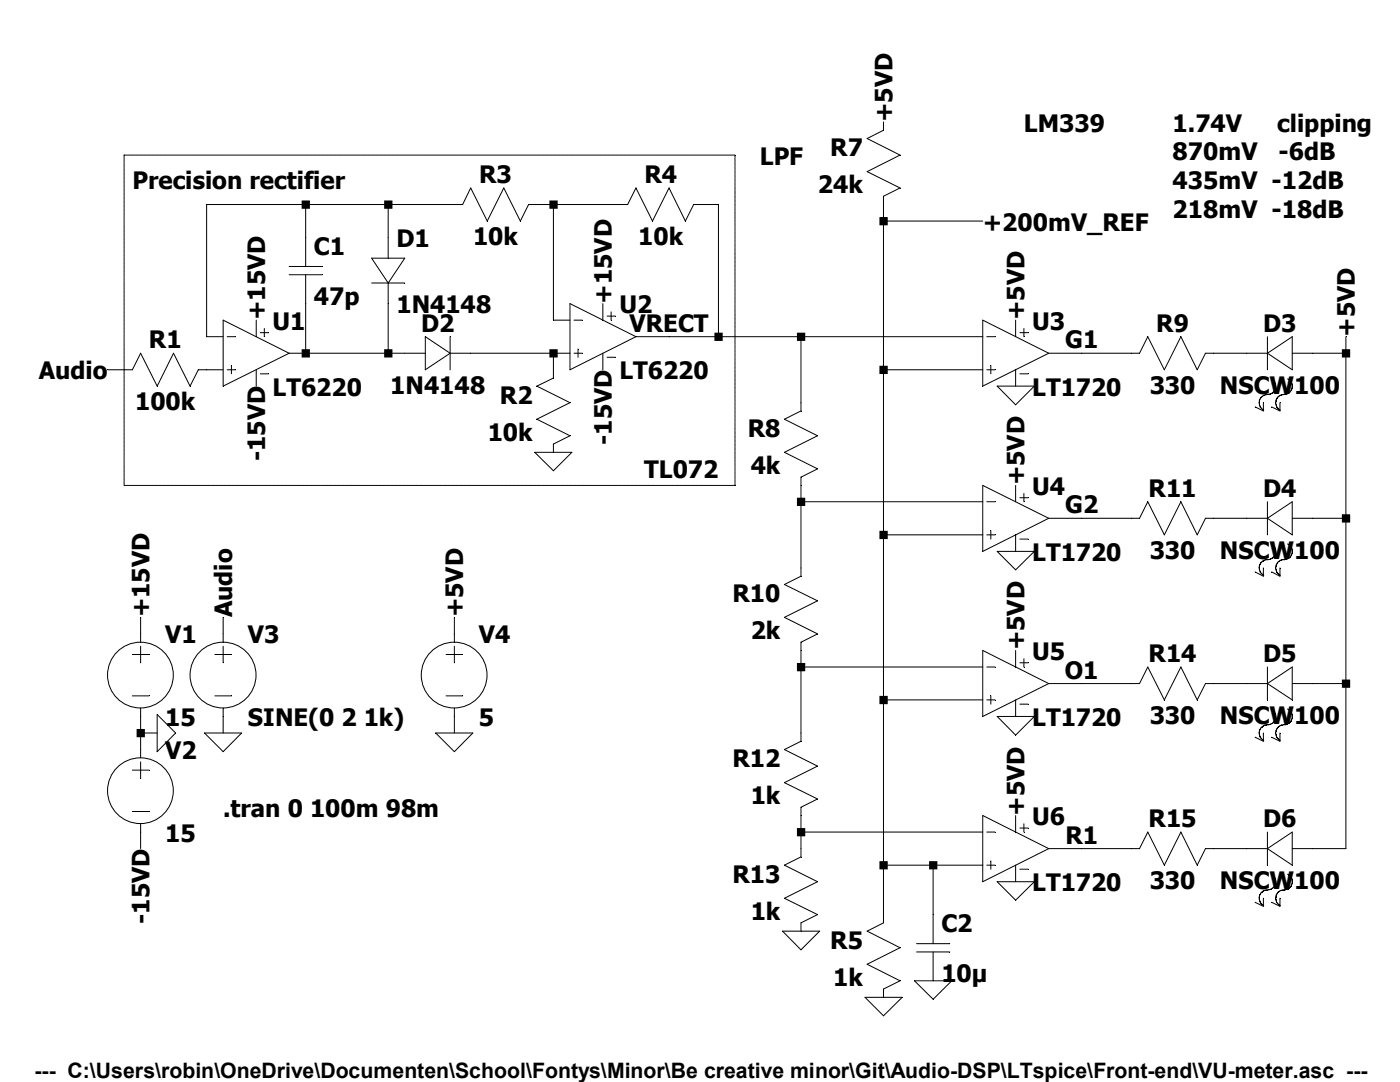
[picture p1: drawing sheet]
<svg xmlns="http://www.w3.org/2000/svg" width="279mm" height="216mm" viewBox="0 0 279 216" stroke-linecap="round" stroke-linejoin="round" font-family="sans-serif">
<g fill="none" stroke="#000" stroke-width=".2">
<path d="M24.8 30.9h121.9v66h-121.9zM176.3 24.3v1.7l-3.2 1.6 6.5 3.3-6.5 3.3 6.5 3.3-3.3 1.7v144.9l-3.2 1.7 6.5 3.3-6.5 3.3 6.5 3.3-3.3 1.7v1.6M57.7 53.2h6.6M57.7 54.8h6.6M61 40.8v12.4M61 54.8v15.7M74.2 56.5h6.6M74.2 51.5h6.6l-3.3 5zM77.5 40.8v10.7M77.5 56.5v14M110.4 40.8v23.1h3.3M176.3 44.1h19.8"/>
<path d="M21.5 73.8h4.9l1.7-3.3 3.3 6.5 3.2-6.5 3.3 6.5 1.7-3.2h4.9M44.5 63.9l13.2 6.6-13.2 6.5zM44.5 67.2h-3.3v-26.4h51.1l1.6-3.3 3.3 6.6 3.3-6.6 3.3 6.6 1.7-3.3h19.8l1.6-3.3 3.3 6.6 3.3-6.6 3.3 6.6 1.6-3.3h5v26.4M45.3 67.2h1.7M45.3 73.8h1.7M46.2 72.9v1.7M51.1 63.9v3.3M51.1 73.8v3.2M51.9 66.4h1.7M51.9 74.6h1.7M52.7 65.5v1.7M57.7 70.5h27.2"/>
<path d="M84.9 67.2l4.9 3.3-4.9 3.3zM89.8 70.5h23.9M89.8 67.2v6.6M110.4 70.5v4.9l-3.3 1.6 6.6 3.3-6.6 3.4 6.6 3.3-3.3 1.6v1.7M113.7 60.6l13.2 6.6-13.2 6.6zM114.6 63.9h1.6M114.6 70.5h1.6M115.4 69.6v1.7M120.3 60.6v3.3M120.3 70.5v3.3M121.2 63.1h1.6M121.2 71.3h1.6"/>
<path d="M122 62.2v1.7M126.9 67.2h69.2M159.9 67.2v14.8l-3.4 1.7 6.7 3.3-6.7 3.3 6.7 3.3-3.3 1.6v19.8l-3.4 1.6 6.7 3.3-6.7 3.3 6.7 3.3-3.3 1.6v19.8l-3.4 1.7 6.7 3.3-6.7 3.3 6.7 3.2-3.3 1.7v9.9l-3.4 1.6 6.7 3.3-6.7 3.3 6.7 3.3-3.3 1.6v1.7M176.3 73.8h19.8M196.1 63.9l13.2 6.6-13.2 6.5zM196.9 67.2h1.7M196.9 73.8h1.7M197.7 72.9v1.7M199 77h7.4l-3.7 3.8zM202.7 63.9v3.3M202.7 73.8v3.2M203.5 66.4h1.7"/>
<path d="M203.5 74.6h1.7M204.3 65.5v1.7M209.3 70.5h18.1l1.7-3.3 3.3 6.6 3.3-6.6 3.2 6.6 1.7-3.3h12.3M252.9 67.2v6.6M252.9 70.5l5-3.3v6.6zM253.7 75.6a1.67 1.67 0 0 1 0 2.9l-.5 .2a1.67 1.67 0 0 0-1.9 2l.2 .5 .7 .6M257 75.6a1.65 1.65 0 0 1 0 2.9l-.5 .2a1.67 1.67 0 0 0-1.9 2l.2 .5 .7 .6M257.9 70.5h10.7M268.6 67.2v102.1h-10.7M106.7 90.3h7.4l-3.7 3.6zM196.1 96.9l13.2 6.5-13.2 6.6zM202.7 96.9v3.2"/>
<path d="M203.5 99.3h1.7M204.3 98.5v1.6M252.1 80.3v1.7l-1.6-.8M255.4 80.3v1.7l-1.6-.8M159.9 100.1h36.2M176.3 106.7h19.8M196.9 100.1h1.7M196.9 106.7h1.7M197.7 105.9v1.7M199 110h7.4l-3.7 3.7zM202.7 106.7v3.3M203.5 107.6h1.7"/>
<path d="M209.3 103.4h18.1l1.7-3.3 3.3 6.6 3.3-6.6 3.2 6.6 1.7-3.3h12.3M252.1 113.3v1.7l-1.6-.9M252.9 100.1v6.6M252.9 103.4l5-3.3v6.6zM253.7 108.5l.4 .4a1.6 1.6 0 0 1 .2 2l-.3 .4a2.15 2.15 0 0 1-1.6 .5h-.1a1.74 1.74 0 0 0-1 1.8l.3 .7 .6 .5M255.4 113.3v1.7l-1.6-.9M257 108.5l.4 .4a1.6 1.6 0 0 1 .2 2l-.3 .4a1.77 1.77 0 0 1-1.5 .4 1.67 1.67 0 0 0-1.2 1.8l.3 .8 .6 .5M257.9 103.4h10.7M26.4 130.6h3.3M26.4 138.9h3.3M28.1 123.2v4.9M28.1 128.9v3.3"/>
<path d="M42.9 130.6h3.3M42.9 138.9h3.3M44.5 123.2v4.9M44.5 128.9v3.3M89 130.6h3.3M89 138.9h3.3M90.7 123.2v4.9M90.7 128.9v3.3M159.9 133.1h36.2M176.3 139.7h19.8M196.1 129.8l13.2 6.6-13.2 6.6zM196.9 133.1h1.7"/>
<path d="M196.9 139.7h1.7M197.7 138.9v1.6M202.7 129.8v3.3M202.7 139.7v3.3M203.5 132.2h1.7M204.3 131.4v1.7M209.3 136.4h18.1l1.7-3.3 3.3 6.6 3.3-6.6 3.2 6.6 1.7-3.3h12.3M252.9 133.1v6.6M252.9 136.4l5-3.3v6.6zM257.9 136.4h10.7M26.4 153.7h3.3M28.1 141.3v9.9"/>
<path d="M28.1 152v3.3M28.1 146.3h3.3M31.4 142.6l3.7 3.7-3.7 3.7zM40.8 146.3h7.4l-3.7 3.7zM44.5 141.3v5M87 146.3h7.4l-3.7 3.7zM90.7 141.3v5M199 143h7.4l-3.7 3.7zM203.5 140.5h1.7M252.1 146.3v1.6l-1.6-.8M253.7 141.5l.5 .4a1.54 1.54 0 0 1 .1 2.1 2.16 2.16 0 0 1-1.9 .7 1.67 1.67 0 0 0-1.1 1.5 1.67 1.67 0 0 0 .9 1.5M255.4 146.3v1.6l-1.6-.8"/>
<path d="M257 141.5l.5 .4a1.54 1.54 0 0 1 .1 2.1 2.16 2.16 0 0 1-1.9 .7 1.65 1.65 0 0 0-1.1 1.5 1.65 1.65 0 0 0 .9 1.5M26.4 161.9h3.3M28.1 164.4v4.9M159.9 166h36.2M176.3 172.6h19.8M186.2 172.6v15.7M196.1 162.7l13.2 6.6-13.2 6.6zM196.9 166h1.7M196.9 172.6h1.7M197.7 171.8v1.6M199 175.9h7.4l-3.7 3.7zM202.7 162.7v3.3"/>
<path d="M202.7 172.6v3.3M203.5 165.2h1.7M203.5 173.4h1.7M204.3 164.4v1.6M209.3 169.3h18.1l1.7-3.3 3.3 6.6 3.3-6.6 3.2 6.6 1.7-3.3h12.3M252.1 179.2v1.6l-1.6-.8M252.9 166v6.6M252.9 169.3l5-3.3v6.6zM253.7 174.5a1.67 1.67 0 0 1 0 2.9l-.5 .1a1.67 1.67 0 0 0-1.9 2l.3 .7 .6 .5M255.4 179.2v1.6l-1.6-.8M257 174.5a1.65 1.65 0 0 1 0 2.9l-.5 .1a1.7 1.7 0 0 0-1.9 1.9l.3 .8 .6 .5M156.2 185.8h7.4l-3.7 3.7z"/>
<path d="M172.6 199h7.4l-3.7 3.7zM182.5 195.7h7.4l-3.7 3.7zM182.9 188.3h6.6M182.9 189.9h6.6M186.2 189.9v5.8"/>
<circle cx="28" cy="134.7" r="6.6"/>
<circle cx="44.5" cy="134.7" r="6.6"/>
<circle cx="90.6" cy="134.7" r="6.6"/>
<circle cx="28" cy="157.8" r="6.6"/>
</g>
<g fill="#000">
<path d="M185.4 171.8h1.7v1.7h-1.7zM267.8 69.7h1.7v1.6h-1.7zM267.8 102.6h1.7v1.7h-1.7zM267.8 135.6h1.7v1.6h-1.7z" fill-rule="evenodd"/>
<path d="M27.3 145.5h1.6v1.6h-1.6zM60.2 40h1.6v1.7h-1.6zM60.2 69.7h1.6v1.6h-1.6zM76.7 40h1.6v1.7h-1.6zM76.7 69.7h1.6v1.6h-1.6zM109.6 40h1.7v1.7h-1.7zM109.6 69.7h1.7v1.6h-1.7zM142.6 66.4h1.6v1.6h-1.6zM159 66.4h1.7v1.6h-1.7zM159 99.3h1.7v1.7h-1.7zM159 132.3h1.7v1.6h-1.7zM159 165.2h1.7v1.7h-1.7zM175.5 43.3h1.7v1.7h-1.7zM175.5 73h1.7v1.6h-1.7zM175.5 105.9h1.7v1.7h-1.7zM175.5 138.9h1.7v1.6h-1.7zM175.5 171.8h1.7v1.7h-1.7z" fill-rule="evenodd"/>
</g>
<g font-size="4.8">
<text x="178.1" y="24.3" transform="rotate(-90 178.1 24.3)">+5VD</text>
<text x="204.3" y="26.2">LM339</text>
<text x="234" y="26.2">1.74V</text>
<text x="254.9" y="26.2">clipping</text>
<text x="151.6" y="32.9">LPF</text>
<text x="165.7" y="31.2">R7</text>
<text x="234" y="32">870mV</text>
<text x="255.2" y="32">-6dB</text>
<text x="26.4" y="37.8">Precision rectifier</text>
<text x="95.6" y="36.5">R3</text>
<text x="128.6" y="36.5">R4</text>
<text x="163.2" y="38.6">24k</text>
<text x="234" y="37.8">435mV -12dB</text>
<text x="196.1" y="46">+200mV_REF</text>
<text x="234" y="43.6">218mV -18dB</text>
<text x="62.7" y="51">C1</text>
<text x="79.1" y="49.3">D1</text>
<text x="94.4" y="48.9">10k</text>
<text x="127.4" y="48.9">10k</text>
<text x="52.9" y="63.9" transform="rotate(-90 52.9 63.9)">+15VD</text>
<text x="54.4" y="65.8">U1</text>
<text x="62.7" y="60.8">47p</text>
<text x="79.1" y="62.5">1N4148</text>
<text x="122.1" y="60.6" transform="rotate(-90 122.1 60.6)">+15VD</text>
<text x="123.6" y="62.5">U2</text>
<text x="204.5" y="63.9" transform="rotate(-90 204.5 63.9)">+5VD</text>
<text x="206" y="65.8">U3</text>
<text x="29.7" y="69.5">R1</text>
<text x="84" y="66.2">D2</text>
<text x="125.6" y="66.2">VRECT</text>
<text x="212.6" y="69.5">G1</text>
<text x="230.8" y="66.2">R9</text>
<text x="252.1" y="66.2">D3</text>
<text x="270.4" y="67.2" transform="rotate(-90 270.4 67.2)">+5VD</text>
<text x="7.7" y="75.7">Audio</text>
<text x="123.6" y="75.7">LT6220</text>
<text x="27" y="81.8">100k</text>
<text x="54.4" y="79">LT6220</text>
<text x="77.9" y="78.6">1N4148</text>
<text x="99.8" y="80.6">R2</text>
<text x="206" y="79">LT1720</text>
<text x="229.4" y="78.6">330</text>
<text x="243.5" y="78.6">NSCW100</text>
<text x="97.3" y="88.1">10k</text>
<text x="122.1" y="88.8" transform="rotate(-90 122.1 88.8)">-15VD</text>
<text x="149.2" y="87.2">R8</text>
<text x="52.9" y="92.1" transform="rotate(-90 52.9 92.1)">-15VD</text>
<text x="128.6" y="95.5">TL072</text>
<text x="149.8" y="94.6">4k</text>
<text x="204.5" y="96.9" transform="rotate(-90 204.5 96.9)">+5VD</text>
<text x="206" y="98.8">U4</text>
<text x="229.2" y="99.1">R11</text>
<text x="252.1" y="99.1">D4</text>
<text x="212.6" y="102.4">G2</text>
<text x="206" y="111.9">LT1720</text>
<text x="229.4" y="111.5">330</text>
<text x="243.5" y="111.5">NSCW100</text>
<text x="29.8" y="123.2" transform="rotate(-90 29.8 123.2)">+15VD</text>
<text x="46.3" y="123.2" transform="rotate(-90 46.3 123.2)">Audio</text>
<text x="92.5" y="123.2" transform="rotate(-90 92.5 123.2)">+5VD</text>
<text x="146.2" y="120.1">R10</text>
<text x="33" y="128.4">V1</text>
<text x="49.5" y="128.4">V3</text>
<text x="95.6" y="128.4">V4</text>
<text x="149.8" y="127.6">2k</text>
<text x="204.5" y="129.8" transform="rotate(-90 204.5 129.8)">+5VD</text>
<text x="206" y="131.7">U5</text>
<text x="212.5" y="135.4">O1</text>
<text x="229.2" y="132.1">R14</text>
<text x="252.1" y="132.1">D5</text>
<text x="33" y="144.9">15</text>
<text x="49.5" y="144.9">SINE(0 2 1k)</text>
<text x="95.6" y="144.9">5</text>
<text x="206" y="144.9">LT1720</text>
<text x="229.4" y="144.4">330</text>
<text x="243.5" y="144.4">NSCW100</text>
<text x="33" y="151.5">V2</text>
<text x="146.2" y="153.1">R12</text>
<text x="149.8" y="160.5">1k</text>
<text x="33" y="167.9">15</text>
<text x="44.5" y="163">.tran 0 100m 98m</text>
<text x="204.5" y="162.7" transform="rotate(-90 204.5 162.7)">+5VD</text>
<text x="206" y="164.6">U6</text>
<text x="229.2" y="165.1">R15</text>
<text x="252.1" y="165.1">D6</text>
<text x="212.6" y="168.4">R1</text>
<text x="146.2" y="176.2">R13</text>
<text x="206" y="177.8">LT1720</text>
<text x="229.4" y="177.4">330</text>
<text x="243.5" y="177.4">NSCW100</text>
<text x="29.8" y="184.4" transform="rotate(-90 29.8 184.4)">-15VD</text>
<text x="149.8" y="183.6">1k</text>
<text x="165.7" y="189.4">R5</text>
<text x="187.9" y="186.1">C2</text>
<text x="166.3" y="196.8">1k</text>
<text x="187.9" y="196">10µ</text>
</g>
<text font-size="4.2" x="6.9" y="215.2">--- C:\Users\robin\OneDrive\Documenten\School\Fontys\Minor\Be creative minor\Git\Audio-DSP\LTspice\Front-end\VU-meter.asc ---</text>
</svg>
